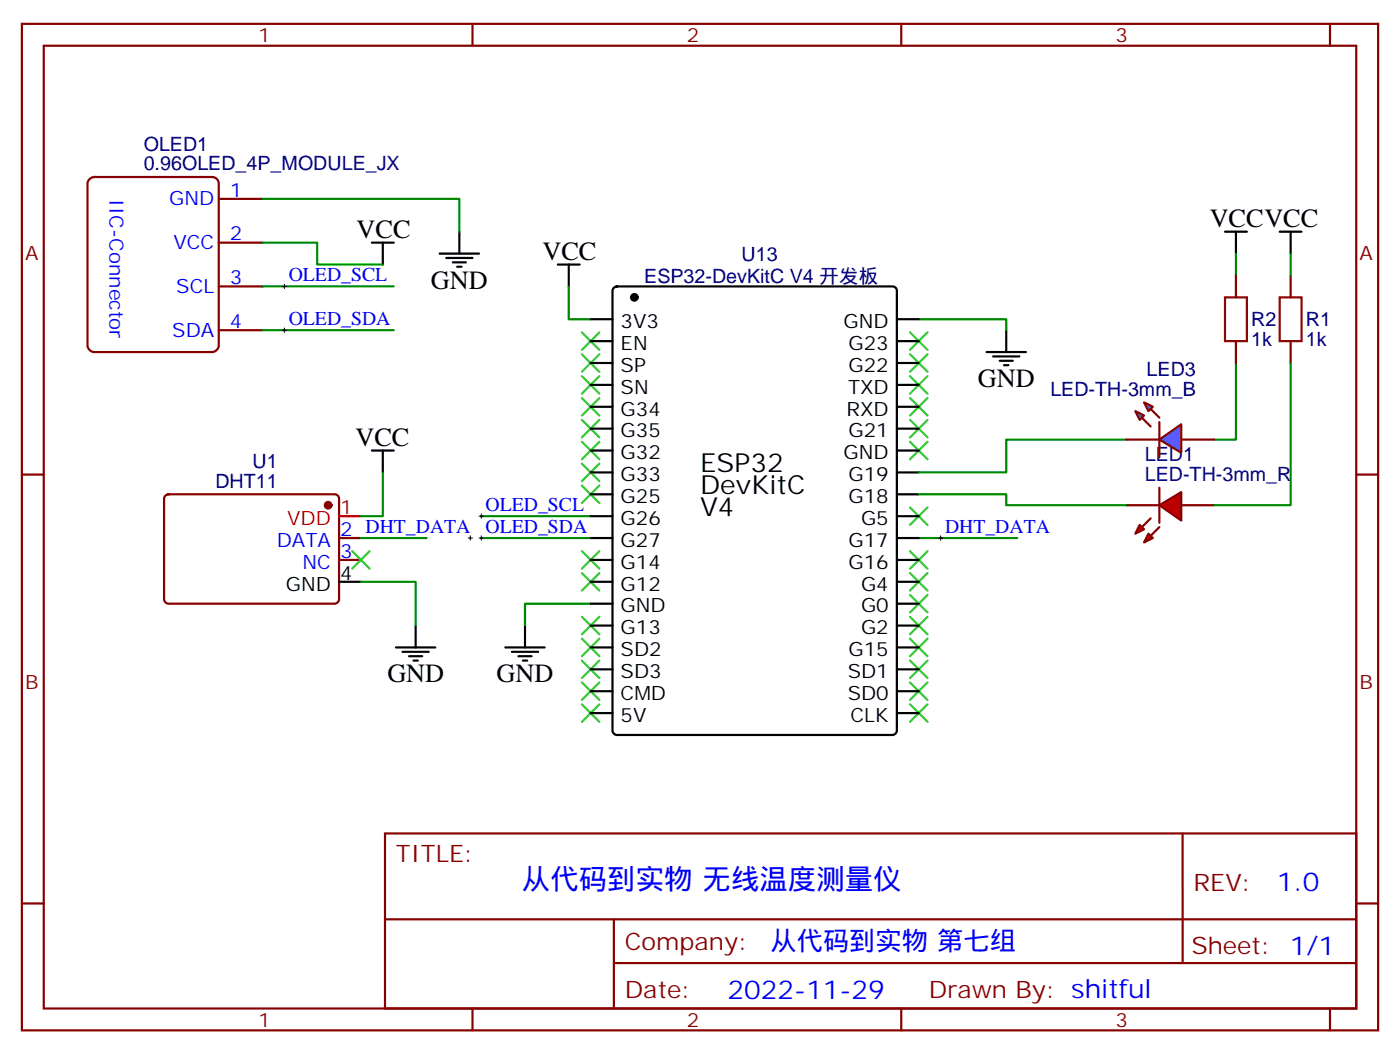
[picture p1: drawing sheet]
<svg xmlns="http://www.w3.org/2000/svg" width="226mm" height="170mm" viewBox="0 0 226 170" stroke-linecap="round" stroke-linejoin="round" font-family="sans-serif">
<path d="M14.3 29l.3-.3 .6-.2h19a1.06 1.06 0 0 1 1.1 1.1v26.1a1.13 1.13 0 0 1-1.1 1.1h-19a1.13 1.13 0 0 1-1.1-1.1v-26.1zM35.3 39.1h7M35.3 32.1h7M35.3 53.2h7M35.3 46.2h7M26.7 79.9l.5-.2h26.8a.71 .71 0 0 1 .7 .7v16.2a.76 .76 0 0 1-.7 .7h-26.8a.76 .76 0 0 1-.7-.7v-16.2zM54.7 86.7h3.5M54.7 90.3h3.5" fill="none" stroke="#870000" stroke-width=".35"/>
<circle cx="52.9" cy="81.5" r=".53" fill="#870000" stroke="#870000" stroke-width=".35"/>
<path d="M54.7 83.2h3.5" fill="none" stroke="#f00" stroke-width=".35"/>
<g fill="none" stroke="#000" stroke-width=".35">
<path d="M60 39.1h3.5M61.7 39.1v3.6M74.1 37.4v3.5M70.9 40.9h6.4M72 41.6h4.2M73 42.3h2.1M73.7 43h.7M90 42.7h3.5M91.7 42.7v3.5M159.1 56.8h6.4M160.2 57.5h4.2M161.2 58.2h2.1"/>
<path d="M161.9 58.9h.7M162.3 53.2v3.6M60 72.6h3.5M61.7 72.6v3.6M54.7 93.8h3.5M63.9 104.4h6.3M64.9 105.1h4.2M66 105.8h2.1M66.7 106.5h.7M67 100.9v3.5M81.5 104.4h6.3M82.5 105.1h4.3"/>
<path d="M83.6 105.8h2.1M84.3 106.5h.7M84.7 100.9v3.5"/>
</g>
<g fill="none" stroke="#008700" stroke-width=".35">
<path d="M42.3 32.1h31.8v5.3M42.3 39.1h8.9v3.6h10.5M42.3 46.2h21.2M42.3 53.2h21.2M91.7 46.2v5.3h3.5M148.2 51.5h14.1v1.7M61.7 76.2v7h-3.5M58.2 93.8h8.8v7.1M58.2 86.7h10.6M77.6 86.7h17.6M77.6 83.2h17.6M95.2 97.3h-10.5v3.6"/>
<path d="M148.2 86.7h15.8"/>
</g>
<path d="M45.5 46.2h.7M45.5 53.2h.7M45.9 45.8v.7M45.9 52.9v.7M75.5 86.7h.7M75.8 86.4v.7M77.3 86.7h.7M77.3 83.2h.7M77.6 82.9v.7M77.6 86.4v.7M151.3 86.7h.7M151.7 86.4v.7" fill="none" stroke="#000" stroke-width=".16"/>
<g fill="none" stroke="#3c3" stroke-width=".35">
<path d="M93.8 53.6l2.9 2.8M93.8 57.1l2.9 2.8M96.7 53.6l-2.9 2.8M96.7 57.1l-2.9 2.8M146.8 53.6l2.8 2.8M146.8 57.1l2.8 2.8M149.6 57.1l-2.8 2.8M149.6 53.6l-2.8 2.8M93.8 60.6l2.9 2.9M93.8 64.2l2.9 2.8M93.8 67.7l2.9 2.8M93.8 71.2l2.9 2.8"/>
<path d="M93.8 74.8l2.9 2.8M93.8 78.3l2.9 2.8M96.7 60.6l-2.9 2.9M96.7 64.2l-2.9 2.8M96.7 67.7l-2.9 2.8M96.7 71.2l-2.9 2.8M96.7 74.8l-2.9 2.8M96.7 78.3l-2.9 2.8M146.8 60.6l2.8 2.9M146.8 64.2l2.8 2.8M146.8 67.7l2.8 2.8M146.8 71.2l2.8 2.8"/>
<path d="M149.6 60.6l-2.8 2.9M149.6 64.2l-2.8 2.8M149.6 67.7l-2.8 2.8M149.6 71.2l-2.8 2.8M56.8 88.9l2.8 2.8M59.6 88.9l-2.8 2.8M93.8 88.9l2.9 2.8M93.8 92.4l2.9 2.8M93.8 99.4l2.9 2.9M96.7 88.9l-2.9 2.8M96.7 92.4l-2.9 2.8M96.7 99.4l-2.9 2.9"/>
<path d="M146.8 81.8l2.8 2.8M146.8 88.9l2.8 2.8M146.8 92.4l2.8 2.8M146.8 95.9l2.8 2.8M146.8 99.4l2.8 2.9M149.6 81.8l-2.8 2.8M149.6 88.9l-2.8 2.8M149.6 92.4l-2.8 2.8M149.6 95.9l-2.8 2.8M149.6 99.4l-2.8 2.9M93.8 103l2.9 2.8M93.8 106.5l2.9 2.8"/>
<path d="M93.8 110l2.9 2.9M93.8 113.6l2.9 2.8M96.7 103l-2.9 2.8M96.7 106.5l-2.9 2.8M96.7 110l-2.9 2.9M96.7 113.6l-2.9 2.8M146.8 103l2.8 2.8M146.8 106.5l2.8 2.8M146.8 110l2.8 2.9M146.8 113.6l2.8 2.8M149.6 103l-2.8 2.8M149.6 106.5l-2.8 2.8"/>
<path d="M149.6 110l-2.8 2.9M149.6 113.6l-2.8 2.8"/>
</g>
<g fill="#f00" stroke="#870000" stroke-width=".35">
<path d="M187 81.5l3.5-2.2v4.6z"/>
<path d="M187 78.6v5.7z"/>
</g>
<g fill="#870000" stroke="#870000" stroke-width=".35">
<path d="M187 85l-1.4 1.4z"/>
<path d="M185.6 83.6l-1.5 1.4z"/>
</g>
<g fill="#f00" stroke="#870000" stroke-width=".35">
<path d="M185.2 86l.7 .7-1.4 .8z"/>
<path d="M183.8 84.6l.7 .7-1.4 .7z"/>
</g>
<g fill="none" stroke="#870000" stroke-width=".35">
<path d="M3.5 3.8h218.7v162.3h-218.7zM7.1 7.4h211.6v155.2h-211.6zM76.2 3.8v3.6M145.3 3.8v3.6M214.5 3.8v3.6M199.3 44.4v3.5M199.3 55v3.5M208.1 44.4v3.5M208.1 55v3.5M3.5 76.5h3.6M181.7 70.9h5.3M190.5 70.9h5.3"/>
<path d="M218.7 76.5h3.5M181.7 81.5h5.3M190.5 81.5h5.3M62.1 134.4h156.6v28.2h-156.6zM190.7 134.4v20.9M3.5 145.7h3.6M62.1 148.2h156.5M99 155.3h119.6M99 148.2v14.1M218.7 145.7h3.5M76.2 162.6v3.5M145.3 162.6v3.5"/>
<path d="M214.5 162.6v3.5"/>
</g>
<path d="M197.6 47.9h3.5v7.1h-3.5zM206.4 47.9h3.5v7.1h-3.5z" fill="none" stroke="#a10000" stroke-width=".35"/>
<path d="M199.3 58.5v12.4h-3.5M199.3 40.9v3.5M208.1 58.5v23h-12.3M208.1 40.9v3.5M148.2 79.7h14.1v1.8h19.4M181.7 70.9h-19.4v5.3h-14.1" fill="none" stroke="#008700" stroke-width=".35"/>
<g fill="none" stroke="#000" stroke-width=".35">
<path d="M197.6 37.4h3.5M199.3 37.4v3.5M206.4 37.4h3.5M208.1 37.4v3.5M95.2 51.5h3.6M95.2 55h3.6M95.2 58.5h3.6M99 46.4l.5-.2h44.4a.71 .71 0 0 1 .7 .7v70.9a.76 .76 0 0 1-.7 .7h-44.4a.76 .76 0 0 1-.7-.7v-70.9zM144.6 51.5h3.6M144.6 55h3.6M144.6 58.5h3.6M95.2 72.6h3.6"/>
<path d="M95.2 62.1h3.6M95.2 65.6h3.6M95.2 69.1h3.6M95.2 76.2h3.6M95.2 79.7h3.6M144.6 72.6h3.6M144.6 62.1h3.6M144.6 65.6h3.6M144.6 69.1h3.6M144.6 76.2h3.6M144.6 79.7h3.6M95.2 83.2h3.6"/>
<path d="M95.2 86.7h3.6M95.2 90.3h3.6M95.2 93.8h3.6M95.2 97.3h3.6M144.6 83.2h3.6M144.6 86.7h3.6M144.6 90.3h3.6M144.6 93.8h3.6M144.6 97.3h3.6M95.2 100.9h3.6M95.2 104.4h3.6M95.2 107.9h3.6"/>
<path d="M95.2 111.4h3.6M95.2 115h3.6M144.6 100.9h3.6M144.6 104.4h3.6M144.6 107.9h3.6M144.6 111.4h3.6M144.6 115h3.6"/>
</g>
<circle cx="102.3" cy="47.9" r=".53" fill="#000" stroke="#000" stroke-width=".35"/>
<g fill="#09f" stroke="#870000" stroke-width=".35">
<path d="M183.1 66.3l1.4 .7-.7 .7z"/>
<path d="M184.5 64.9l1.4 .7-.7 .7z"/>
</g>
<g fill="#870000" stroke="#870000" stroke-width=".35">
<path d="M184.1 67.3l1.5 1.5z"/>
<path d="M185.6 65.9l1.4 1.4z"/>
</g>
<path d="M187 68.1v5.6z" fill="#f00" stroke="#870000" stroke-width=".35"/>
<path d="M187 70.9l3.5-2.5v4.6z" fill="#09f" stroke="#870000" stroke-width=".35"/>
<text font-size="4.6" fill="#00f" x="84.2" y="143.4">从代码到实物 无线温度测量仪</text>
<g font-size="4.2">
<text x="57.5" y="38.4">VCC</text>
<text x="87.5" y="41.9">VCC</text>
<text x="195.1" y="36.7">VCCVCC</text>
<text x="69.5" y="46.5">GND</text>
<text x="157.7" y="62.4">GND</text>
<text x="57.3" y="71.9">VCC</text>
<text x="112.9" y="76.2">ESP32</text>
<text x="112.9" y="79.7">DevKitC</text>
<text x="112.9" y="83.2">V4</text>
<text x="62.5" y="110">GND</text>
<text x="80.1" y="110">GND</text>
</g>
<g font-size="4.2" fill="#00f">
<text x="205.9" y="143.6">1.0</text>
<text x="124.3" y="153.2">从代码到实物 第七组</text>
<text x="117.3" y="161">2022-11-29</text>
</g>
<g font-size="3.9" fill="#800">
<text x="63.9" y="139">TITLE:</text>
<text x="192.5" y="143.6">REV:</text>
<text x="100.8" y="153.2">Company:</text>
<text x="192.1" y="153.8">Sheet: 1/1</text>
<text x="100.8" y="160.8">Date:</text>
<text x="149.8" y="160.9">Drawn By: shitful</text>
</g>
<g font-size="3.2" fill="#800">
<text x="41.6" y="6.8">1</text>
<text x="110.8" y="6.8">2</text>
<text x="179.9" y="6.8">3</text>
<text x="4.1" y="41.9">A</text>
<text x="219.3" y="41.9">A</text>
<text x="4.1" y="111.1">B</text>
<text x="219.3" y="111.1">B</text>
<text x="41.6" y="165.6">1</text>
<text x="110.8" y="165.6">2</text>
<text x="179.9" y="165.6">3</text>
</g>
<g font-size="3.2" fill="#000080">
<text x="23.2" y="27.5">0.96OLED_4P_MODULE_JX</text>
<text x="23.2" y="24.3">OLED1</text>
<text x="103.9" y="45.6">ESP32-DevKitC V4 开发板</text>
<text x="119.6" y="42">U13</text>
<text x="201.8" y="52.6">R2</text>
<text x="210.6" y="52.6">R1</text>
<text x="201.8" y="55.8">1k</text>
<text x="210.6" y="55.8">1k</text>
<text x="169.4" y="63.8">LED-TH-3mm_B</text>
<text x="184.9" y="60.6">LED3</text>
<text x="40.7" y="75.5">U1</text>
<text x="184.6" y="77.6">LED-TH-3mm_R</text>
<text x="184.6" y="74.4">LED1</text>
<text x="34.7" y="78.6">DHT11</text>
</g>
<g font-size="3.2" fill="#00f">
<text x="17.6" y="32.1" transform="rotate(90 17.6 32.1)">IIC-Connector</text>
<text x="27.3" y="33.1">GND</text>
<text x="37" y="31.7">1</text>
<text x="28" y="40.2">VCC</text>
<text x="37" y="38.8">2</text>
<text x="28.4" y="47.2">SCL</text>
<text x="37" y="45.8">3</text>
<text x="46.6" y="45.3">OLED_SCL</text>
<text x="37" y="52.9">4</text>
<text x="46.6" y="52.4">OLED_SDA</text>
<text x="27.8" y="54.3">SDA</text>
<text x="78.3" y="82.3">OLED_SCL</text>
<text x="44.6" y="88.2">DATA</text>
<text x="54.9" y="86.4">2 DHT_DATA</text>
<text x="54.9" y="89.9">3</text>
<text x="78.3" y="85.9">OLED_SDA</text>
<text x="152.4" y="85.9">DHT_DATA</text>
<text x="48.8" y="91.7">NC</text>
</g>
<g font-size="3.2">
<text x="100.1" y="52.9">3V3</text>
<text x="136.1" y="52.9">GND</text>
<text x="100.1" y="59.9">SP</text>
<text x="100.1" y="56.4">EN</text>
<text x="136.8" y="56.4">G23</text>
<text x="136.8" y="59.9">G22</text>
<text x="100.1" y="63.5">SN</text>
<text x="136.8" y="63.5">TXD</text>
<text x="100.1" y="70.5">G35</text>
<text x="100.1" y="67">G34</text>
<text x="136.5" y="67">RXD</text>
<text x="136.8" y="70.5">G21</text>
<text x="100.1" y="77.6">G33</text>
<text x="100.1" y="74">G32</text>
<text x="136.1" y="74">GND</text>
<text x="136.8" y="77.6">G19</text>
<text x="100.1" y="81.1">G25</text>
<text x="136.8" y="81.1">G18</text>
<text x="100.1" y="88.2">G27</text>
<text x="100.1" y="84.6">G26</text>
<text x="136.8" y="88.2">G17</text>
<text x="138.9" y="84.6">G5</text>
<text x="46.1" y="95.2">GND</text>
<text x="54.9" y="93.5">4</text>
<text x="100.1" y="95.2">G12</text>
<text x="100.1" y="91.7">G14</text>
<text x="136.8" y="91.7">G16</text>
<text x="138.9" y="95.2">G4</text>
<text x="100.1" y="98.7">GND</text>
<text x="138.9" y="98.7">G0</text>
<text x="100.1" y="105.8">SD2</text>
<text x="100.1" y="102.3">G13</text>
<text x="136.8" y="105.8">G15</text>
<text x="138.9" y="102.3">G2</text>
<text x="100.1" y="109.3">SD3</text>
<text x="100.1" y="112.9">CMD</text>
<text x="136.7" y="109.3">SD1</text>
<text x="136.7" y="112.9">SD0</text>
<text x="100.1" y="116.4">5V</text>
<text x="137.2" y="116.4">CLK</text>
</g>
<g font-size="3.2" fill="#f00">
<text x="54.9" y="82.9">1</text>
<text x="46.3" y="84.6">VDD</text>
</g>
</svg>
